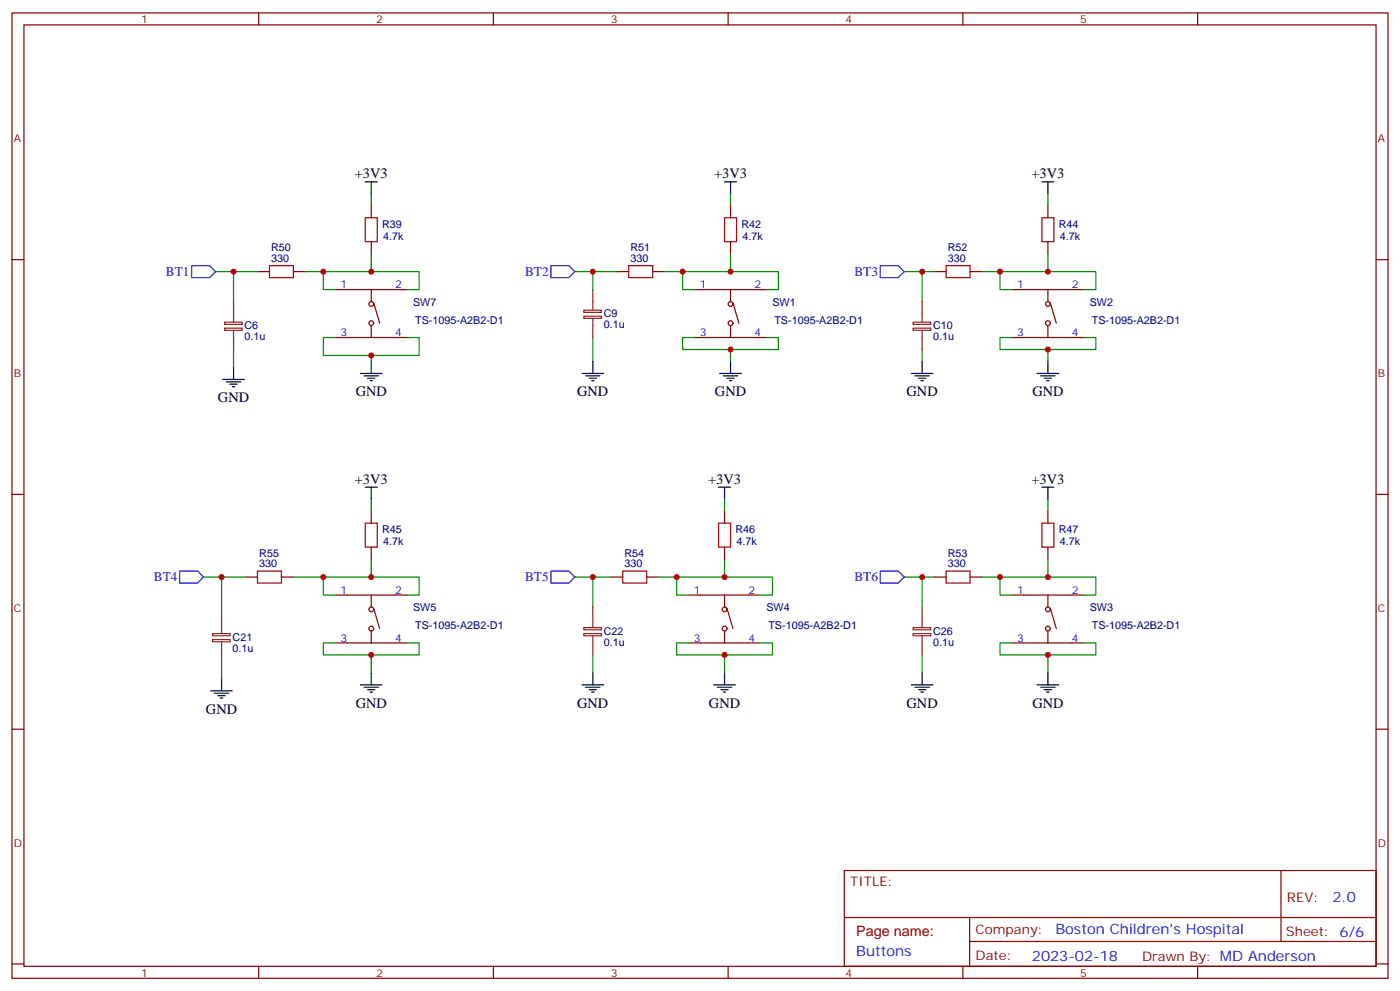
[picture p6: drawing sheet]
<svg xmlns="http://www.w3.org/2000/svg" width="412mm" height="292mm" viewBox="0 0 412 292" stroke-linecap="round" stroke-linejoin="round" font-family="sans-serif">
<g fill="none" stroke="#870000" stroke-width=".35">
<path d="M3.5 3.8h405.4v284.3h-405.4zM7.1 7.3h398.2v277.3h-398.2zM76.2 3.8v3.5M145.3 3.8v3.5M214.5 3.8v3.5M283.6 3.8v3.5M352.8 3.8v3.5M3.5 76.5h3.6M109.4 60.6v3.5M109.4 71.2v3.5M215.2 60.6v3.5M215.2 71.2v3.5"/>
<path d="M308.7 60.6v3.5M308.7 71.2v3.5M405.3 76.5h3.6M75.8 80h3.6M86.4 80h3.6M98.8 99.4h21.1M98.8 85.3h21.1M109.4 85.3v3.5M109.4 95.9v3.5M110.1 89.2l1.7 6M181.7 80h3.5M192.3 80h3.5"/>
<path d="M204.6 99.4h21.2M204.6 85.3h21.2M215.2 85.3v3.5M215.2 95.9v3.5M215.9 89.2l1.8 6M275.2 80h3.5M285.8 80h3.5M298.1 99.4h21.2M298.1 85.3h21.2M308.7 85.3v3.5M308.7 95.9v3.5M309.4 89.2l1.7 6"/>
<path d="M3.5 145.6h3.6M109.4 150.6v3.5M213.4 150.6v3.5M308.7 150.6v3.5M405.3 145.6h3.6M72.3 170h3.5M82.9 170h3.5M98.8 175.3h21.1M109.4 161.1v3.6M109.4 175.3v3.5M110.1 179.1l1.7 6M179.9 170h3.5"/>
<path d="M190.5 170h3.5M202.8 175.3h21.2M213.4 161.1v3.6M213.4 175.3v3.5M214.1 179.1l1.8 6M275.2 170h3.5M285.8 170h3.5M298.1 175.3h21.2M308.7 161.1v3.6M308.7 175.3v3.5M309.4 179.1l1.7 6M98.8 189.4h21.1"/>
<path d="M109.4 185.8v3.6M202.8 189.4h21.2M213.4 185.8v3.6M298.1 189.4h21.2M308.7 185.8v3.6M3.5 214.8h3.6M405.3 214.8h3.6M248.7 256.4h156.6v28.2h-156.6zM377.3 256.4v20.9M248.7 270.2h156.5M285.6 277.3h119.6M285.6 270.2v14.2"/>
<path d="M3.5 283.9h3.6M76.2 284.6v3.5M145.3 284.6v3.5M214.5 284.6v3.5M283.6 284.6v3.5M352.8 284.6v3.5M405.3 283.9h3.6"/>
<circle cx="109.4" cy="89.5" r=".71"/>
<circle cx="109.4" cy="95.2" r=".71"/>
<circle cx="215.2" cy="89.5" r=".71"/>
<circle cx="215.2" cy="95.2" r=".71"/>
<circle cx="308.7" cy="95.2" r=".71"/>
<circle cx="308.7" cy="89.5" r=".71"/>
<circle cx="109.4" cy="179.5" r=".71"/>
<circle cx="213.4" cy="179.5" r=".71"/>
<circle cx="308.7" cy="179.5" r=".71"/>
<circle cx="109.4" cy="185.1" r=".71"/>
<circle cx="213.4" cy="185.1" r=".71"/>
<circle cx="308.7" cy="185.1" r=".71"/>
</g>
<g fill="none" stroke="#008700" stroke-width=".35">
<path d="M109.4 57.1v3.5M215.2 57.1v3.5M308.7 57.1v3.5M109.4 74.7v5.3M215.2 74.7v5.3M308.7 74.7v5.3M63.5 80h5.3M75.8 80h-7v8.8M90 80h33.5v5.3h-3.6M95.2 80v5.3h3.6M98.8 99.4h-3.6v5.3h14.2M119.9 99.4h3.6v5.3h-14.1v1.8"/>
<path d="M169.3 80h5.3M174.6 99.4v7.1M181.7 80h-7.1v5.3M195.8 80h5.3M204.6 85.3h-3.5v-5.3h28.2v5.3h-3.5M204.6 99.4h-3.5v3.5h28.2v-3.5h-3.5M266.3 80h5.3v8.8M271.6 80h3.6M289.3 80h5.3M298.1 85.3h-3.5v-5.3h28.2v5.3h-3.5M298.1 99.4h-3.5v3.5h28.2v-3.5h-3.5M68.8 102.9v5.3"/>
<path d="M215.2 102.9v3.6M271.6 102.9v3.6M308.7 102.9v3.6M109.4 147v3.6M213.4 147v3.6M308.7 147v3.6M60 170h5.3M72.3 170h-7v10.6M86.4 170h8.8M98.8 175.3h-3.6v-5.3h28.3v5.3h-3.6M109.4 164.7v5.3M169.3 170h5.3"/>
<path d="M179.9 170h-5.3v8.8M194 170h5.3v5.3h3.5M199.3 170h28.2v5.3h-3.5M213.4 164.7v5.3M266.3 170h5.3M275.2 170h-3.6v8.8M289.3 170h5.3v5.3h3.5M294.6 170h28.2v5.3h-3.5M308.7 164.7v5.3M65.3 194.7v5.3M98.8 189.4h-3.6v3.5h28.3v-3.5h-3.6M109.4 192.9v5.3"/>
<path d="M174.6 192.9v5.3M202.8 189.4h-3.5v3.5h28.2v-3.5h-3.5M213.4 192.9v5.3M271.6 192.9v5.3M298.1 189.4h-3.5v3.5h28.2v-3.5h-3.5M308.7 192.9v5.3"/>
</g>
<path d="M56.4 78.2h5.3l1.8 1.8-1.8 1.8h-5.3zM162.3 78.2h5.3l1.7 1.8-1.7 1.8h-5.3zM259.3 78.2h5.3l1.7 1.8-1.7 1.8h-5.3zM52.9 168.2h5.3l1.8 1.8-1.8 1.7h-5.3zM162.3 168.2h5.3l1.7 1.8-1.7 1.7h-5.3zM259.3 168.2h5.3l1.7 1.8-1.7 1.7h-5.3z" fill="none" stroke="#00f" stroke-width=".35"/>
<g fill="none" stroke="#000" stroke-width=".35">
<path d="M107.6 53.6h3.5M109.4 53.6v3.5M213.4 53.6h3.6M215.2 53.6v3.5M306.9 53.6h3.5M308.7 53.6v3.5M65.6 111.8h6.4M66.7 112.5h4.2M67.7 113.2h2.1M68.4 113.9h.7M68.8 108.2v3.6M106.2 110h6.3"/>
<path d="M107.2 110.7h4.3M108.3 111.4h2.1M109 112.1h.7M109.4 106.5v3.5M171.4 110h6.4M172.5 110.7h4.2M173.6 111.4h2.1M174.3 112.1h.7M174.6 106.5v3.5M212 110h6.4M213.1 110.7h4.2M214.1 111.4h2.2"/>
<path d="M214.8 112.1h.7M215.2 106.5v3.5M268.5 110h6.3M269.5 110.7h4.3M270.6 111.4h2.1M271.3 112.1h.7M271.6 106.5v3.5M305.5 110h6.4M306.6 110.7h4.2M307.6 111.4h2.1M308.3 112.1h.7M308.7 106.5v3.5"/>
<path d="M107.6 143.5h3.5M109.4 143.5v3.5M211.7 143.5h3.5M213.4 143.5v3.5M306.9 143.5h3.5M308.7 143.5v3.5M65.3 200v3.5M109.4 198.2v3.5M174.6 198.2v3.5M213.4 198.2v3.5M271.6 198.2v3.5M308.7 198.2v3.5"/>
<path d="M62.1 203.5h6.3M63.1 204.2h4.3M64.2 204.9h2.1M64.9 205.6h.7M106.2 201.7h6.3M107.2 202.4h4.3M108.3 203.1h2.1M109 203.8h.7M171.4 201.7h6.4M172.5 202.4h4.2M173.6 203.1h2.1M174.3 203.8h.7"/>
<path d="M210.3 201.7h6.3M211.3 202.4h4.2M212.4 203.1h2.1M213.1 203.8h.7M268.5 201.7h6.3M269.5 202.4h4.3M270.6 203.1h2.1M271.3 203.8h.7M305.5 201.7h6.4M306.6 202.4h4.2M307.6 203.1h2.1M308.3 203.8h.7"/>
</g>
<g fill="none" stroke="#8c2424" stroke-width=".35">
<path d="M66.1 94.9h5.2v.6h-5.2zM66.1 96.7h5.2v.6h-5.2zM68.8 88.8v6M68.8 97.3v5.6M172 91.4h5.2v.6h-5.2zM172 93.1h5.2v.7h-5.2zM174.6 85.3v6M174.6 93.8v5.6M269 94.9h5.2v.6h-5.2zM269 96.7h5.2v.6h-5.2zM271.6 88.8v6M271.6 97.3v5.6"/>
<path d="M174.6 178.8v6M271.6 178.8v6M62.6 186.6h5.2v.7h-5.2zM62.6 188.4h5.2v.6h-5.2zM65.3 180.6v5.9M65.3 189v5.7M172 184.9h5.2v.6h-5.2zM172 186.6h5.2v.7h-5.2zM174.6 187.3v5.6M269 184.9h5.2v.6h-5.2zM269 186.6h5.2v.7h-5.2zM271.6 187.3v5.6"/>
</g>
<path d="M79.4 78.2h7v3.6h-7zM107.6 64.1h3.5v7.1h-3.5zM185.2 78.2h7.1v3.6h-7.1zM213.4 64.1h3.6v7.1h-3.6zM278.7 78.2h7.1v3.6h-7.1zM306.9 64.1h3.5v7.1h-3.5zM107.6 154.1h3.5v7h-3.5zM211.7 154.1h3.5v7h-3.5zM306.9 154.1h3.5v7h-3.5zM75.8 168.2h7.1v3.5h-7.1zM183.4 168.2h7.1v3.5h-7.1zM278.7 168.2h7.1v3.5h-7.1z" fill="none" stroke="#a10000" stroke-width=".35"/>
<g fill="#c00">
<circle cx="95.3" cy="80" r=".88"/>
<circle cx="109.4" cy="80" r=".88"/>
<circle cx="109.4" cy="104.7" r=".88"/>
<circle cx="215.2" cy="80" r=".88"/>
<circle cx="215.2" cy="102.9" r=".88"/>
<circle cx="294.6" cy="80" r=".88"/>
<circle cx="308.7" cy="80" r=".88"/>
<circle cx="308.7" cy="102.9" r=".88"/>
<circle cx="294.6" cy="170" r=".88"/>
<circle cx="308.7" cy="170" r=".88"/>
<circle cx="308.7" cy="192.9" r=".88"/>
<circle cx="199.3" cy="170" r=".88"/>
<circle cx="213.4" cy="170" r=".88"/>
<circle cx="213.4" cy="192.9" r=".88"/>
<circle cx="109.4" cy="170" r=".88"/>
<circle cx="109.4" cy="192.9" r=".88"/>
<circle cx="95.3" cy="170" r=".88"/>
<circle cx="201.1" cy="80" r=".88"/>
<circle cx="68.8" cy="80" r=".88"/>
<circle cx="174.6" cy="80" r=".88"/>
<circle cx="271.6" cy="80" r=".88"/>
<circle cx="271.6" cy="170" r=".88"/>
<circle cx="174.6" cy="170" r=".88"/>
<circle cx="65.3" cy="170" r=".88"/>
</g>
<g font-size="4.2">
<text x="104.5" y="52.5">+3V3</text>
<text x="210.4" y="52.5">+3V3</text>
<text x="303.8" y="52.5">+3V3</text>
<text x="64.2" y="118.4">GND</text>
<text x="104.8" y="116.7">GND</text>
<text x="170" y="116.7">GND</text>
<text x="210.6" y="116.7">GND</text>
<text x="267.1" y="116.7">GND</text>
<text x="304.1" y="116.7">GND</text>
<text x="104.5" y="142.5">+3V3</text>
<text x="208.6" y="142.5">+3V3</text>
<text x="303.8" y="142.5">+3V3</text>
<text x="104.8" y="208.4">GND</text>
<text x="170" y="208.4">GND</text>
<text x="208.8" y="208.4">GND</text>
<text x="267.1" y="208.4">GND</text>
<text x="304.1" y="208.4">GND</text>
<text x="60.7" y="210.2">GND</text>
</g>
<g font-size="4.2" fill="#00f">
<text x="392.5" y="265.7">2.0</text>
<text x="310.9" y="275.2">Boston Children's Hospital</text>
<text x="252.2" y="281.4">Buttons</text>
<text x="304" y="283">2023-02-18</text>
</g>
<text font-size="4.2" fill="#900" x="252.2" y="275.8">Page name:</text>
<g font-size="3.9" fill="#00f">
<text x="48.9" y="81.3">BT1</text>
<text x="154.7" y="81.3">BT2</text>
<text x="251.7" y="81.3">BT3</text>
<text x="45.3" y="171.2">BT4</text>
<text x="154.7" y="171.2">BT5</text>
<text x="251.7" y="171.2">BT6</text>
</g>
<g font-size="3.9" fill="#800">
<text x="250.5" y="261">TITLE:</text>
<text x="379.1" y="265.7">REV:</text>
<text x="287.4" y="275.2">Company:</text>
<text x="378.7" y="275.8">Sheet: 6/6</text>
<text x="287.4" y="282.9">Date:</text>
<text x="336.4" y="282.9">Drawn By: MD Anderson</text>
</g>
<g font-size="3.2" fill="#800">
<text x="41.6" y="6.8">1</text>
<text x="110.8" y="6.8">2</text>
<text x="179.9" y="6.8">3</text>
<text x="249.1" y="6.8">4</text>
<text x="318.2" y="6.8">5</text>
<text x="4.1" y="41.9">A</text>
<text x="405.9" y="41.9">A</text>
<text x="4.1" y="111.1">B</text>
<text x="405.9" y="111.1">B</text>
<text x="4.1" y="180.2">C</text>
<text x="405.9" y="180.2">C</text>
<text x="4.1" y="249.3">D</text>
<text x="405.9" y="249.3">D</text>
<text x="41.6" y="287.6">1</text>
<text x="110.8" y="287.6">2</text>
<text x="179.9" y="287.6">3</text>
<text x="249.1" y="287.6">4</text>
<text x="318.2" y="287.6">5</text>
</g>
<g font-size="3.2" fill="#000080">
<text x="112.5" y="67.1">R39</text>
<text x="112.8" y="70.6">4.7k</text>
<text x="218.4" y="67.1">R42</text>
<text x="218.7" y="70.6">4.7k</text>
<text x="311.9" y="67.1">R44</text>
<text x="312.2" y="70.6">4.7k</text>
<text x="79.9" y="77.2">330</text>
<text x="79.9" y="74.1">R50</text>
<text x="185.7" y="77.2">330</text>
<text x="185.7" y="74.1">R51</text>
<text x="279.2" y="77.2">330</text>
<text x="279.2" y="74.1">R52</text>
<text x="121.7" y="90">SW7</text>
<text x="122.3" y="95.3">TS-1095-A2B2-D1</text>
<text x="177.9" y="93.5">C9</text>
<text x="227.5" y="90">SW1</text>
<text x="228.1" y="95.3">TS-1095-A2B2-D1</text>
<text x="321" y="90">SW2</text>
<text x="321.6" y="95.3">TS-1095-A2B2-D1</text>
<text x="72" y="100.2">0.1u</text>
<text x="72" y="97">C6</text>
<text x="177.9" y="96.7">0.1u</text>
<text x="274.9" y="100.2">0.1u</text>
<text x="274.9" y="97">C10</text>
<text x="112.5" y="157">R45</text>
<text x="112.8" y="160.6">4.7k</text>
<text x="216.6" y="157">R46</text>
<text x="216.9" y="160.6">4.7k</text>
<text x="311.9" y="157">R47</text>
<text x="312.2" y="160.6">4.7k</text>
<text x="76.4" y="167.1">330</text>
<text x="76.4" y="164">R55</text>
<text x="184" y="167.1">330</text>
<text x="184" y="164">R54</text>
<text x="279.2" y="167.1">330</text>
<text x="279.2" y="164">R53</text>
<text x="121.7" y="180">SW5</text>
<text x="225.7" y="180">SW4</text>
<text x="321" y="180">SW3</text>
<text x="122.3" y="185.3">TS-1095-A2B2-D1</text>
<text x="226.3" y="185.3">TS-1095-A2B2-D1</text>
<text x="321.6" y="185.3">TS-1095-A2B2-D1</text>
<text x="68.5" y="191.9">0.1u</text>
<text x="68.5" y="188.8">C21</text>
<text x="177.9" y="190.2">0.1u</text>
<text x="177.9" y="187">C22</text>
<text x="274.9" y="190.2">0.1u</text>
<text x="274.9" y="187">C26</text>
</g>
<g font-size="3.2" fill="#00f">
<text x="100.3" y="84.9">1</text>
<text x="116.4" y="84.9">2</text>
<text x="206.1" y="84.9">1</text>
<text x="222.2" y="84.9">2</text>
<text x="299.6" y="84.9">1</text>
<text x="315.7" y="84.9">2</text>
<text x="100.3" y="99.1">3</text>
<text x="116.4" y="99.1">4</text>
<text x="206.1" y="99.1">3</text>
<text x="222.2" y="99.1">4</text>
<text x="299.6" y="99.1">3</text>
<text x="315.7" y="99.1">4</text>
<text x="100.3" y="174.9">1</text>
<text x="116.4" y="174.9">2</text>
<text x="204.4" y="174.9">1</text>
<text x="220.5" y="174.9">2</text>
<text x="299.6" y="174.9">1</text>
<text x="315.7" y="174.9">2</text>
<text x="100.3" y="189">3</text>
<text x="116.4" y="189">4</text>
<text x="204.4" y="189">3</text>
<text x="220.5" y="189">4</text>
<text x="299.6" y="189">3</text>
<text x="315.7" y="189">4</text>
</g>
</svg>
